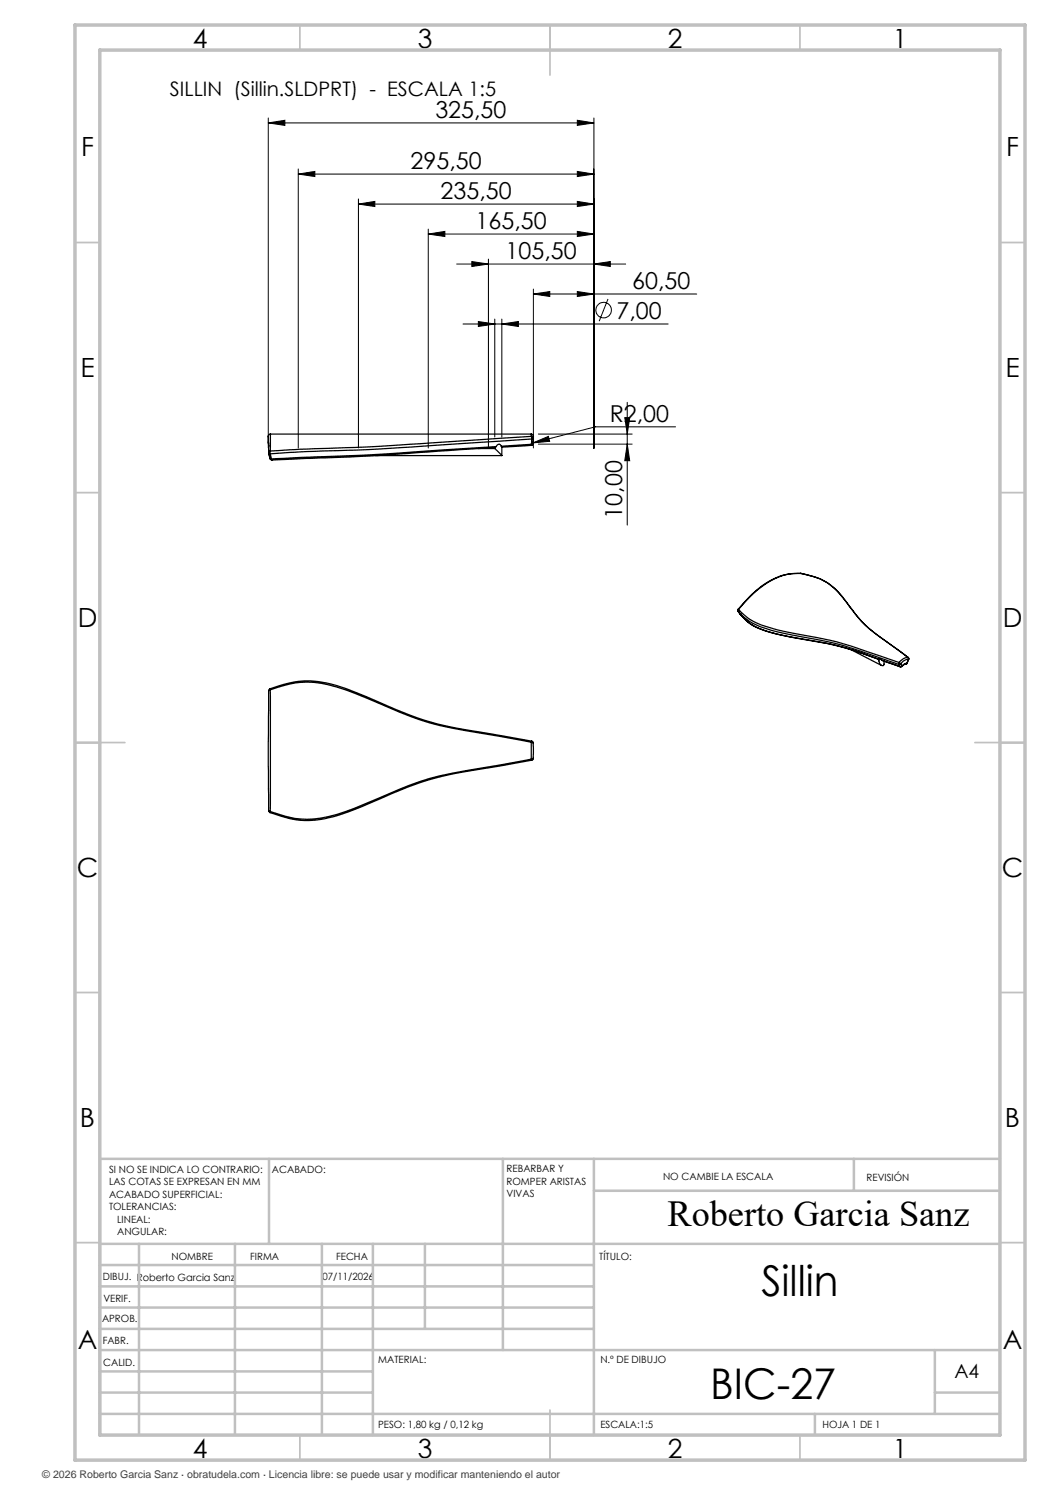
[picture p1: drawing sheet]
<svg xmlns="http://www.w3.org/2000/svg" width="210mm" height="297mm" viewBox="0 0 210 297" stroke-linecap="round" stroke-linejoin="round" font-family="sans-serif">
<g fill="none" stroke="#000" stroke-width=".2">
<path d="M53.7 24.6l3.3-.5v1zM53.7 23.6v66M53.7 24.6h65.1M59.7 34.8l3.3-.5v1zM59.7 33.8v55.8M59.7 34.8h59.1M71.7 39.8v49.8M115.5 34.3l3.3 .5-3.3 .5zM115.5 24.1l3.3 .5-3.3 .5zM118.8 23.6v66M71.7 40.8l3.3-.5v1zM71.7 40.8h47.1"/>
<path d="M85.7 46.8l3.3-.5v1zM85.7 45.8v43.8M85.7 46.8h33.1M91.3 52.8h33.8M94.4 52.3l3.3 .5-3.3 .5zM97.7 51.8v37.8M106.7 58.8l3.3-.5v1zM106.7 57.8v31.8M106.7 58.8h32.6M115.5 58.3l3.3 .5-3.3 .5zM115.5 46.3l3.3 .5-3.3 .5zM115.5 40.3l3.3 .5-3.3 .5z"/>
<path d="M118.8 52.8l3.3-.5v1zM121.6 59.8l-1.8 4.4M92.6 64.8h41M95.7 64.3l3.3 .5-3.3 .5zM99 63.8v23.6M100.4 64.8l3.3-.5v1zM100.4 63.8v23.6M106.6 88.6l3.1-1.3 .2 1zM106.6 88.6l-.4 .1M107.7 86.8h18.7M107.7 88.8h18.7M125 83.5h.9l-.5 3.3z"/>
<path d="M125.4 88.8l.5 3.3h-.9zM125.4 80.5v24.5M135.1 85.4h-16l-12.5 3.2"/>
<circle cx="120.7" cy="62" r="1.56"/>
</g>
<g fill="none" stroke="#c0c0c0" stroke-width=".35">
<path d="M60 5v5M110 5v10M160 5v5M15 48.5h5M200 48.5h5M15 98.5h5M200 98.5h5M15 148.5h10M195 148.5h10M15 198.5h5M200 198.5h5M15 248.5h5"/>
<path d="M200 248.5h5M60 287v5M110 282v10M160 287v5"/>
</g>
<g fill="none" stroke="#c0c0c0" stroke-width=".5">
<path d="M53.8 231.8v17M100.6 231.8v38.2M118.8 231.8v55.2M118.8 238.2h81.2M170.8 231.8v6.4M200 231.8h-180v55.2M20 248.8h180M20 257.3h98.8M20 253h98.8M27.8 248.8v38.2M47 248.8v38.2M64.4 248.8v38.2"/>
<path d="M74.6 248.8v38.2M85 248.8v17M20 265.8h98.8M20 261.5h98.8M20 278.5h54.6M20 274.3h54.6M20 270h180M187 278.5h13M187 270v12.8M20 282.8h180M163 282.8v4.2"/>
</g>
<path d="M15 5h190v287h-190zM20 10h180v277h-180z" fill="none" stroke="#c0c0c0" stroke-width=".7"/>
<g fill="#000">
<path d="M106.7 58.8l3.3-.5v1zM115.5 58.3l3.3 .5-3.3 .5zM94.4 52.3l3.3 .5-3.3 .5zM118.8 52.8l3.3-.5v1zM85.7 46.8l3.3-.5v1zM115.5 46.3l3.3 .5-3.3 .5zM71.7 40.8l3.3-.5v1zM115.5 40.3l3.3 .5-3.3 .5zM59.7 34.8l3.3-.5v1zM115.5 34.3l3.3 .5-3.3 .5zM53.7 24.6l3.3-.5v1zM115.5 24.1l3.3 .5-3.3 .5zM95.7 64.3l3.3 .5-3.3 .5zM100.4 64.8l3.3-.5v1zM106.6 88.6l3.3-.3-.2-1z"/>
<path d="M125 83.5h.9l-.5 3.3zM125.4 88.8l.5 3.3h-.9z"/>
</g>
<g fill="none" stroke="#000" stroke-width=".25">
<path d="M53.7 87.2v1.6M53.7 88.5v.2M53.7 90.6l.1 .1M53.7 89.1v1.5M53.7 88.9v.5M53.7 90.4v.2M53.8 90.7l.2 1M53.8 90.7l.2 .1M54 91.7l.4 .3M54 91.7l.3 .1M54 90.2v.6M54 90.8l.3 1"/>
<path d="M54 90.2l-.3 .4M54.1 86.8h52.2M54.1 86.8l-.3 .1-.1 .3v2M54.1 86.8l-.1 3.4M54.3 91.8l.1 .2M75.1 91.1h25.3M95.7 89.7h3.3M99 89.7l1.4 1.4M99 89.5v.2M99.2 89.3l-.2 .2-12.2 .8a792.4 792.4 0 0 1-32.4 1.7M99.2 89.3l-2.8 .2a773.8 773.8 0 0 1-34.6 1.9l-7.5 .4M100.3 89.2a.53 .53 0 0 0-.6-.4 .53 .53 0 0 0-.5 .5"/>
<path d="M100.3 89.2l.1 .2M100.4 89.4v1.7M106.3 89.1l-5.9 .3M106.3 86.8l.3 .3v.5M106.3 87.3a1083.7 1083.7 0 0 1-47.3 2.6l-5 .3M106.3 87.3v.5M106.3 87.3h.2l.1 .3M106.3 86.8v.5M106.3 89.1h.1M106.3 88.9l-6 .3M106.3 88.9v.2M106.3 87.8l-2.2 .1a933.5 933.5 0 0 1-44.1 2.5l-6 .4"/>
<path d="M106.3 87.8v1.1M106.6 88.7v.2l-.3 .2M106.6 87.6l-.3 .2M106.6 88.7l-.3 .2M106.6 88.5v.2M106.6 87.6v1M106.7 88.4l-.1 .2M106.7 88.5l-.1 .1M106.7 88.4l-.1 .3M106.7 87.2v1.2M160.1 114.7a13 13 0 0 0-9.7 4.1l-2.8 3.1M160.1 114.7h.1"/>
<path d="M160.2 114.7a12.6 12.6 0 0 1 9.1 5.8 25 25 0 0 0 7.9 7.8l4.4 3.2M160.2 114.7a12.6 12.6 0 0 0-9.2 3.7l-3.3 3.5M160.2 114.7a12.3 12.3 0 0 1 8.3 4.6l.4 .6a29 29 0 0 0 9.5 9.2l3.2 2.4M53.7 138.1v24M54 137.8a19.1 19.1 0 0 1 15.2-.1l2.5 1a130.2 130.2 0 0 0 14.4 5.7l5.4 1.3 14.8 2.5M54 137.8l-.3 .3M54 137.8v.2M54 138a19.2 19.2 0 0 1 15.2 0l7 2.8a61.7 61.7 0 0 0 19.8 5.8l10.3 1.8M54 138v24.3M54 138l-.3 .1M147.6 121.9v.3M147.6 122.2l.4 .6"/>
<path d="M147.6 122.2a11.6 11.6 0 0 0 6.6 3.8l2.5 .6a104.1 104.1 0 0 1 13.6 3l9.5 3.3M147.6 121.9h.1M147.6 122.2h.1M147.7 121.9a11.5 11.5 0 0 0 6.6 3.7l2.4 .7a94.5 94.5 0 0 1 15.3 3.5l7.8 2.7M147.7 121.9l-.1 .3M148 122.8h.1M148 122.8a9.7 9.7 0 0 0 5.9 3.6l2.7 .7a123.9 123.9 0 0 1 12.4 2.4l6.8 2.4M148 122.8a10.3 10.3 0 0 0 6.5 3.8l4.4 1a68.5 68.5 0 0 1 16.9 4.3M170.2 129.9l6.1 3.2M175.8 131.9a.36 .36 0 0 1 .6 .1v.1M175.8 131.9h.1M175.8 131.9v.3a.71 .71 0 0 0 .2 .7 .71 .71 0 0 0 .8 .1v-.8"/>
<path d="M176.4 132.1l3.7 1.3M176.4 132.1l3.7 1.2M179.8 132.9l.3 .4M179.8 132.5v.4M179.8 132.5l.3 .3M180.1 133.3v.1M180.1 132.8l-.3 .1M180.1 132.8l.3 .4M180.4 133.2l-.3 .1M180.4 133.2v.1M180.4 133.3l-.3 .1M181.2 132.8l-.8 .5"/>
<path d="M181.4 132.6l-.4 .1-.6 .5M181.4 132.6l-.2 .2M181.4 132.6h.1M181.6 131.5l-.9 .2-.9 .8M181.6 131.5l.1 .4M181.6 131.5h.1M181.6 131.5l.2 .3M181.7 131.9l-.8 .2-.8 .7M181.7 131.9l-.3 .7M181.8 131.8l-.4 .8M181.8 131.8l-.1 .1M106.3 148.4v3.4"/>
<path d="M106.3 148.4l.3 .2M106.3 151.8l-10.3 1.9a61 61 0 0 0-19.8 5.8l-2.6 1a31.8 31.8 0 0 1-12.2 3.4 21.8 21.8 0 0 1-7.4-1.6M106.3 151.8v.2M106.3 152l-6.3 1.2a90.4 90.4 0 0 0-15.8 3.3l-4 1.5a116.8 116.8 0 0 1-13.5 5.3 18.2 18.2 0 0 1-12.7-.8M106.3 148.2l.3 .1v.3M106.3 148.2v.2M106.6 151.7v.2l-.3 .1M106.6 148.6v3.1M106.6 151.7l-.3 .1M53.7 162.1l.3 .4M53.7 162.1l.3 .2M54 162.3v.2"/>
</g>
<g font-size="8.5">
<text x="152.3" y="259.3">Sillin</text>
<text x="142" y="279.7">BIC-27</text>
</g>
<text font-size="7.3" x="133.5" y="245.1">Roberto Garcia Sanz</text>
<g font-size="5.3">
<text x="38.5" y="9.5">4</text>
<text x="83.5" y="9.5">3</text>
<text x="133.6" y="9.5">2</text>
<text x="178.6" y="9.5">1</text>
<text x="16.2" y="31.3">F</text>
<text x="201.2" y="31.3">F</text>
<text x="16.1" y="75.5">E</text>
<text x="201.1" y="75.5">E</text>
<text x="15.5" y="125.5">D</text>
<text x="200.5" y="125.5">D</text>
<text x="15.4" y="175.5">C</text>
<text x="200.4" y="175.5">C</text>
<text x="16" y="225.5">B</text>
<text x="201" y="225.5">B</text>
<text x="15.5" y="269.8">A</text>
<text x="200.5" y="269.8">A</text>
<text x="38.5" y="291.5">4</text>
<text x="83.5" y="291.5">3</text>
<text x="133.6" y="291.5">2</text>
<text x="178.6" y="291.5">1</text>
</g>
<g font-size="4.7">
<text x="87.1" y="23.5">325,50</text>
<text x="82.1" y="33.8">295,50</text>
<text x="88.1" y="39.8">235,50</text>
<text x="95.1" y="45.8">165,50</text>
<text x="101.1" y="51.8">105,50</text>
<text x="126.4" y="57.8">60,50</text>
<text x="123.3" y="63.7">7,00</text>
<text x="121.9" y="84.4">R2,00</text>
<text x="124.5" y="103.7" transform="rotate(-90 124.5 103.7)">10,00</text>
</g>
<text font-size="4" x="34" y="19.1">SILLIN (Sillin.SLDPRT) - ESCALA 1:5</text>
<text font-size="3.9" x="190.9" y="275.5">A4</text>
<text font-size="2.1" fill="#404040" x="8.5" y="295.6">© 2026 Roberto Garcia Sanz · obratudela.com · Licencia libre: se puede usar y modificar manteniendo el autor</text>
<g font-size="2">
<text x="21.8" y="234.6">SI NO SE INDICA LO CONTRARIO:</text>
<text x="21.8" y="237.1">LAS COTAS SE EXPRESAN EN MM</text>
<text x="21.8" y="239.6">ACABADO SUPERFICIAL:</text>
<text x="54.4" y="234.6">ACABADO:</text>
<text x="101.3" y="234.5">REBARBAR Y</text>
<text x="101.3" y="237">ROMPER ARISTAS</text>
<text x="101.3" y="239.5">VIVAS</text>
<text x="132.6" y="236">NO CAMBIE LA ESCALA</text>
<text x="173.3" y="236.2">REVISIÓN</text>
<text x="21.8" y="242.1">TOLERANCIAS:</text>
<text x="23.4" y="244.6">LINEAL:</text>
<text x="23.4" y="247.1">ANGULAR:</text>
<text x="34.3" y="252">NOMBRE</text>
<text x="50" y="251.9">FIRMA</text>
<text x="67.2" y="251.9">FECHA</text>
<text x="119.9" y="251.9">TÍTULO:</text>
<text x="20.6" y="256.1">DIBUJ. Roberto Garcia Sanz</text>
<text x="64.5" y="255.9">07/11/2026</text>
<text x="20.7" y="260.3">VERIF.</text>
<text x="20.4" y="264.4">APROB.</text>
<text x="20.5" y="268.8">FABR.</text>
<text x="20.7" y="273.1">CALID.</text>
<text x="75.6" y="272.5">MATERIAL:</text>
<text x="120.1" y="272.5">N.º DE DIBUJO</text>
<text x="75.6" y="285.5">PESO: 1,80 kg / 0,12 kg</text>
<text x="120.1" y="285.6">ESCALA:1:5</text>
<text x="164.5" y="285.6">HOJA 1 DE 1</text>
</g>
</svg>
